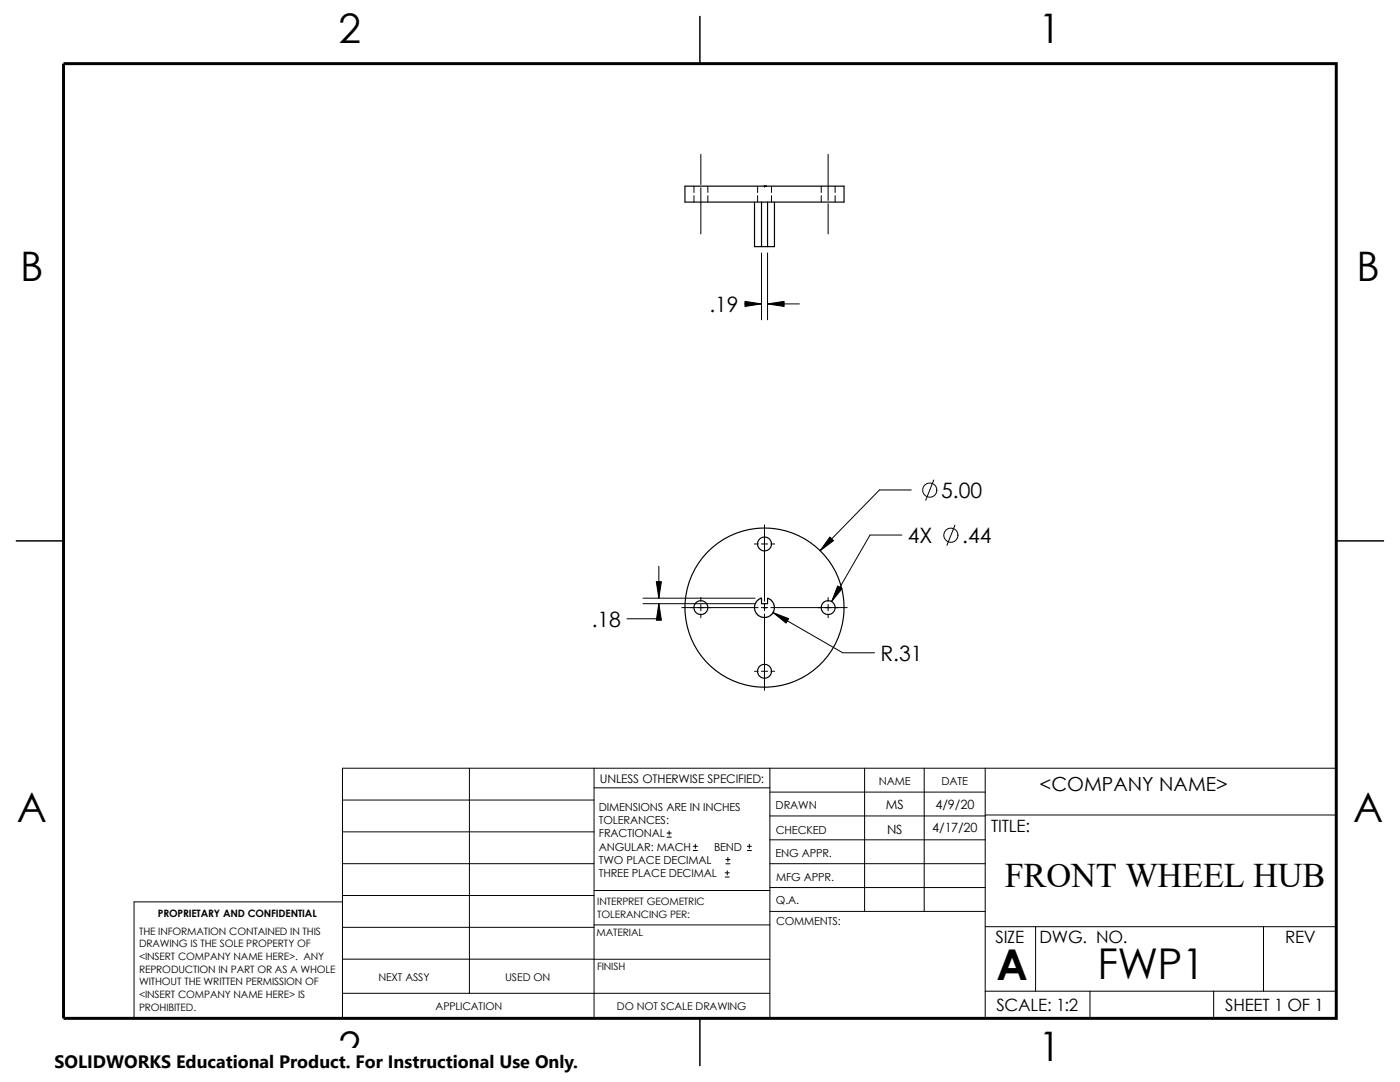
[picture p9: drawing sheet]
<svg xmlns="http://www.w3.org/2000/svg" width="279mm" height="216mm" viewBox="0 0 279 216" stroke-linecap="round" stroke-linejoin="round" font-family="sans-serif">
<g fill="none" stroke="#000" stroke-width=".2">
<path d="M138.5 37.1v1.3M138.5 39.1v1.2M139.9 37.5v9.2M139.9 30.8v6M141.3 37.1v1.3M141.3 39.1v1.2M151.2 37.1v1.3M151.2 39.1v1.2M152.5 37.1h.5M152.5 37.1l.2 .1M152.6 37.1h.1M152.6 37.1v.1"/>
<path d="M152.6 37.1l-.1 .1M154 37.1v1.3M154 39.1v1.2M163.9 37.1v1.3M163.9 39.1v1.2M165.3 30.8v9.2M166.7 37.1v1.3M166.7 39.1v1.2M152 50.5v13.3M153.2 50.5v13.3M165.3 40.6v6.1M148.6 60.6h3.4"/>
<path d="M153.2 60.6h6.3M181.9 97.8h-6.4l-11.8 12.1M186.4 95.8l-1.7 4M128.3 119.4h22.4M131.5 113v6.4M139.9 119.2v.8M150.6 108.5h.7M151.9 108.5h1.3M152.6 104.7v15.3M153.8 108.5h.8M165.3 119.2v.8M180 106.8h-6.4l-7.6 13.2"/>
<path d="M190.6 104.8l-1.6 4M128.3 120.5h22.4M131.5 120.5v3h-6.4M136.1 121.2h15.2M139.9 120.6v1.3M139.9 122.5v.8M150.6 133.9h.7M151.9 121.2h1.3M151.9 133.9h1.3M152.5 121.2l.2 .1M152.6 120.4v1.5M152.6 122.5v15.3"/>
<path d="M152.6 121.2l-.1 .1M153.8 121.2h15.3M153.8 133.9h.8M154.3 122.2l13.9 8.1h6.3M165.3 120.6v1.3M165.3 122.5v.8M68.3 159.6h50.3M93.7 153.3v44.9M118.6 153.3v49.9M118.6 157.2h35M153.6 153.3v49.9M153.6 158.1h43"/>
<path d="M172.6 153.3v28.6M184.4 153.3v28.6M196.6 153.3v49.9M68.3 180h-41.5v23.2h239.9v-49.9h-198.4v49.9M68.3 166h50.3M68.3 178.7h50.3M68.3 172.3h50.3M118.6 177.7h35M133.1 167h.9M133.1 166.2h.9M133.5 165.8v.8M138.3 169.7h.9"/>
<path d="M138.3 168.9h.9M138.8 168.4v.9M144.7 175h.8M144.7 174.2h.8M144.9 172.4h.8M144.9 171.5h.8M145.1 173.8v.8M145.3 171.1v.8M149.1 169.7h.9M149.1 168.9h.9M149.5 168.4v.9M153.6 177.1h43"/>
<path d="M153.6 172.3h43M153.6 162.8h43M153.6 167.6h43M196.6 162.6h70.1M68.3 198.2h85.3M68.3 191.4h85.3M68.3 185h50.3M118.6 184.6h35M153.6 181.9h43M196.6 197.8h70.1M196.6 184.9h70.1M206.7 184.9v12.9"/>
<path d="M217.5 197.8v5.4M242.2 197.8v5.4M252.2 184.9v12.9"/>
<circle cx="185.6" cy="97.8" r="1.41"/>
<circle cx="189.8" cy="106.8" r="1.41"/>
</g>
<path d="M139.7 3.2v9.5M3.2 107.9h9.5M266.7 107.9h9.5M139.7 203.2v9.5" fill="none" stroke="#000" stroke-width=".3"/>
<path d="M12.7 12.7h254v190.5h-254z" fill="none" stroke="#000" stroke-width=".59"/>
<g fill="none" stroke="#000" stroke-width=".23">
<path d="M136.7 37.1h31.7v3.2h-31.7zM152 49.2h1.2M152 40.3v8.9h-1.4v-8.9M153.2 40.3v8.9M154.6 40.3v8.9h-1.4M151.1 119.8l.9-.5v1.2h1.2v-1.1l.7 .4 .5 .7 .1 .5v.9l-.5 .7-.7 .5-.5 .1-1-.1-.6-.4-.5-.7-.1-.6 .1-.9z"/>
<circle cx="152.6" cy="108.5" r="1.39"/>
<circle cx="139.9" cy="121.2" r="1.39"/>
<circle cx="152.6" cy="121.2" r="15.9"/>
<circle cx="152.6" cy="133.9" r="1.39"/>
<circle cx="165.3" cy="121.2" r="1.39"/>
</g>
<g fill="#000" stroke="#000" stroke-width=".2">
<path d="M152.8 37.1h.2zM152.6 120.4v.2zM152.8 121.2h.2z"/>
<path d="M148.7 60.1l3.3 .5-3.3 .6z" fill-rule="evenodd"/>
<path d="M153.2 60.6l3.3-.5v1.1z" fill-rule="evenodd"/>
<path d="M131 116.1h1l-.5 3.3z" fill-rule="evenodd"/>
<path d="M165.6 107.2l.7 .7-2.6 2z" fill-rule="evenodd"/>
<path d="M131.5 120.5l.5 3.3h-1z" fill-rule="evenodd"/>
<path d="M154.3 122.2l3.1 1.2-.5 .9z" fill-rule="evenodd"/>
<path d="M167.2 116.9l.9 .5-2.1 2.6z" fill-rule="evenodd"/>
</g>
<path d="M10.9 209.2h104.7v6.7h-104.7z" fill="#fff"/>
<g font-size="8.5">
<text x="198.9" y="195.5">A</text>
<text x="219" y="195.3">FWP1</text>
</g>
<g font-size="8.1">
<text x="67.6" y="8.5">2</text>
<text x="207.3" y="8.5">1</text>
<text x="4" y="56.1">B</text>
<text x="270.7" y="56.1">B</text>
<text x="3.3" y="164.1">A</text>
<text x="270" y="164.1">A</text>
<text x="67.6" y="211.7">2</text>
<text x="207.3" y="211.7">1</text>
</g>
<text font-size="6.9" x="200.5" y="177">FRONT WHEEL HUB</text>
<g font-size="4.2">
<text x="141.6" y="62.2">.19</text>
<text x="187.8" y="99.3">5.00</text>
<text x="181.1" y="108.3">4X</text>
<text x="192" y="108.3">.44</text>
<text x="118.1" y="125.1">.18</text>
<text x="175.7" y="131.8">R.31</text>
</g>
<text font-size="3.9" x="207.5" y="157.8">&lt;COMPANY NAME&gt;</text>
<text font-size="3.6" x="10.9" y="213">SOLIDWORKS Educational Product. For Instructional Use Only.</text>
<g font-size="3.4">
<text x="197.8" y="166">TITLE:</text>
<text x="198.7" y="188.1">SIZE</text>
<text x="207.5" y="188.1">DWG. NO.</text>
<text x="256.5" y="188.2">REV</text>
<text x="198.8" y="201.7">SCALE: 1:2</text>
<text x="244.5" y="201.7">SHEET 1 OF 1</text>
</g>
<g font-size="2.5">
<text x="176.8" y="161.5">MS</text>
<text x="186.7" y="161.5">4/9/20</text>
<text x="177.1" y="166.3">NS</text>
<text x="186" y="166.1">4/17/20</text>
</g>
<text font-size="2.4" x="119.7" y="156.2">UNLESS OTHERWISE SPECIFIED:</text>
<g font-size="2.2">
<text x="119.5" y="161.8">DIMENSIONS ARE IN INCHES</text>
<text x="154.8" y="161.5">DRAWN</text>
<text x="175.4" y="156.7">NAME</text>
<text x="187.9" y="156.7">DATE</text>
<text x="119.5" y="164.4">TOLERANCES:</text>
<text x="119.5" y="167.1">FRACTIONAL</text>
<text x="154.8" y="166.3">CHECKED</text>
<text x="119.5" y="172.4">TWO PLACE DECIMAL</text>
<text x="119.5" y="169.7">ANGULAR: MACH</text>
<text x="142.5" y="169.7">BEND</text>
<text x="154.8" y="171">ENG APPR.</text>
<text x="119.5" y="175">THREE PLACE DECIMAL</text>
<text x="154.9" y="175.7">MFG APPR.</text>
<text x="154.9" y="180.4">Q.A.</text>
<text x="154.9" y="184.7">COMMENTS:</text>
</g>
<g font-size="2.1">
<text x="75.5" y="195.7">NEXT ASSY</text>
<text x="100.8" y="195.7">USED ON</text>
<text x="86.9" y="201.6">APPLICATION</text>
<text x="123.1" y="201.6">DO NOT SCALE DRAWING</text>
</g>
<g font-size="2">
<text x="31.5" y="182.9">PROPRIETARY AND CONFIDENTIAL</text>
<text x="119.2" y="183.1">TOLERANCING PER:</text>
<text x="119.2" y="180.6">INTERPRET GEOMETRIC</text>
<text x="27.7" y="186.5">THE INFORMATION CONTAINED IN THIS</text>
<text x="27.7" y="189.1">DRAWING IS THE SOLE PROPERTY OF</text>
<text x="27.7" y="191.6">&lt;INSERT COMPANY NAME HERE&gt;. ANY</text>
<text x="119.1" y="186.7">MATERIAL</text>
<text x="27.7" y="194.1">REPRODUCTION IN PART OR AS A WHOLE</text>
<text x="27.7" y="196.6">WITHOUT THE WRITTEN PERMISSION OF</text>
<text x="119.1" y="193.5">FINISH</text>
<text x="27.7" y="201.7">PROHIBITED.</text>
<text x="27.7" y="199.2">&lt;INSERT COMPANY NAME HERE&gt; IS</text>
</g>
</svg>
